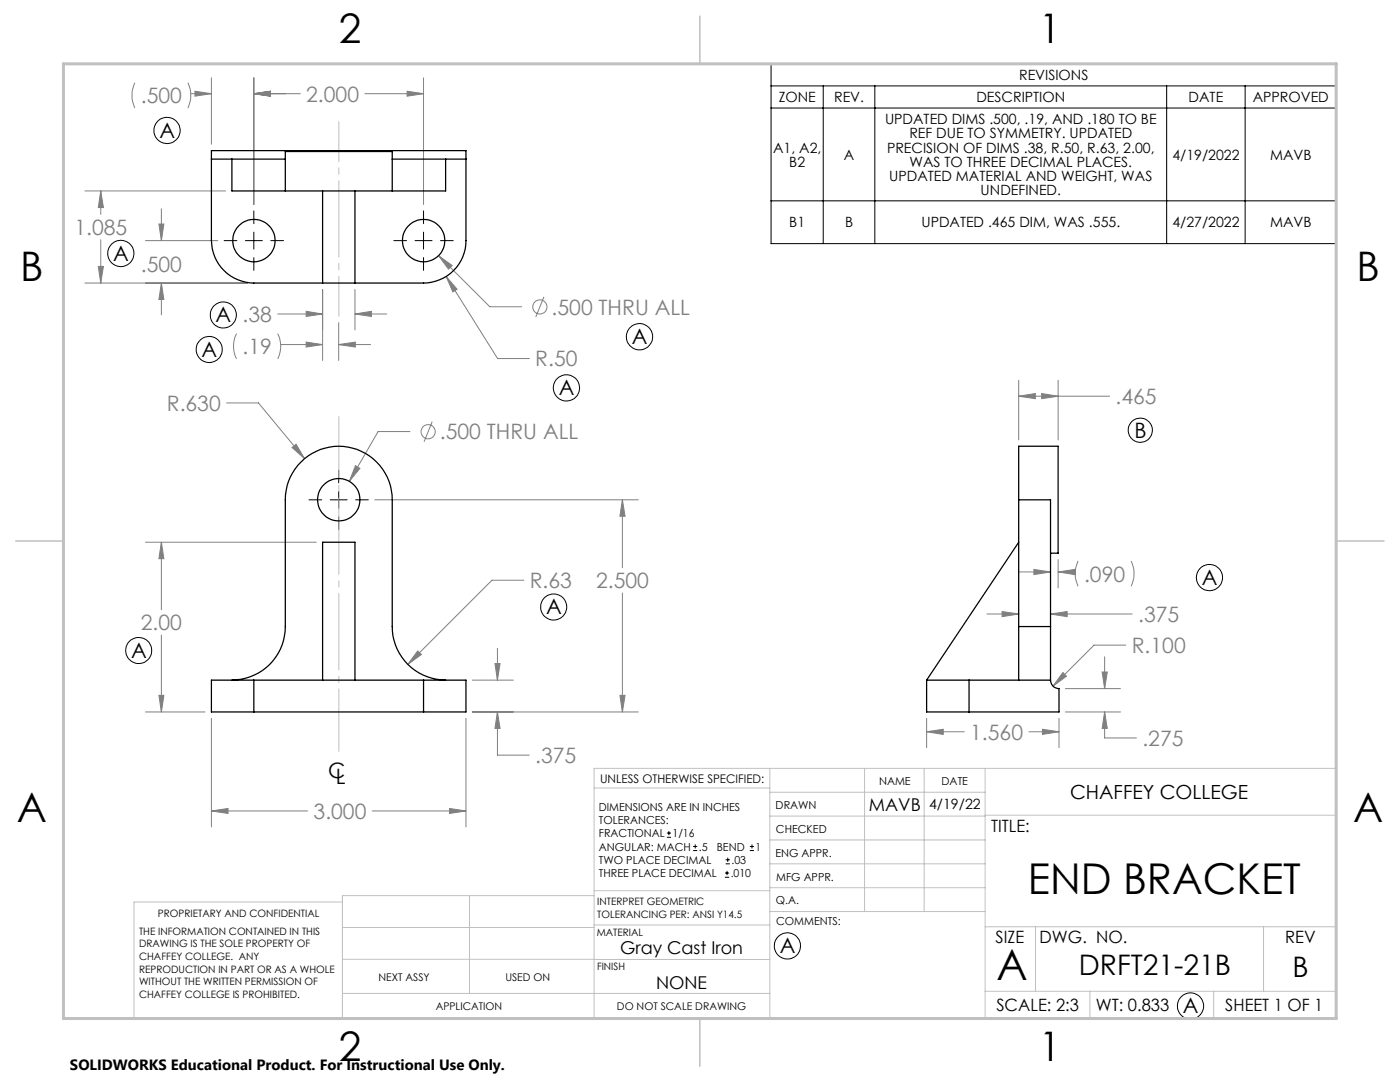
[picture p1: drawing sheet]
<svg xmlns="http://www.w3.org/2000/svg" width="279mm" height="216mm" viewBox="0 0 279 216" stroke-linecap="round" stroke-linejoin="round" font-family="sans-serif">
<g fill="none" stroke="#808080" stroke-width=".2">
<path d="M26.9 16.5a5.9 5.9 0 0 0 0 5.1M37.5 16.5a5.9 5.9 0 0 1 0 5.1M38.1 18.7h4.1M38.9 18.2l3.3 .5-3.3 .5zM42.2 15.5v13.3M50.7 18.7l3.3-.5v1zM50.7 15.5v25.3M50.7 18.7h9.2M72.8 18.7h11.7M81.2 18.2l3.3 .5-3.3 .5zM84.5 15.5v25.3M16.9 38.1h28.1"/>
<path d="M20.1 38.1l.5 3.3h-1zM20.1 38.1v4.7M16.9 56.5h32.5M19.6 53.2h1l-.5 3.3zM20.1 47.8v8.7M29 48h14.5M31.7 44.7h1l-.5 3.3zM32.2 56.5l.5 3.3h-1zM32.2 41.7v6.3M32.2 56.5v6.3M64.4 57.7v14.2M70.8 57.7v8.1"/>
<path d="M87.5 51l2.7 2-.7 .7zM87.5 51l10.3 10.2h6.3M89 55.2l2.2 2.5-.8 .5zM89 55.2l10.3 16.3h6.4M108.5 59.2l-1.6 4.1M47.2 66.6a5.6 5.6 0 0 0 0 5M55.4 66.6a5.6 5.6 0 0 1 0 5M55.4 62.7h9M56 68.8h8.4M61.1 68.3l3.3 .5-3.3 .5zM61.1 62.1l3.3 .6-3.3 .4zM67.6 64.4v7.5"/>
<path d="M67.6 68.8h6.3M67.6 68.8l3.3-.5v1zM70.8 62.7l3.3-.6v1zM70.8 62.7h6.4M203.3 79.1l3.3-.6v1.1zM203.3 75.9v11.9M203.3 79.1h18.1M207.9 78.5l3.3 .6-3.3 .5zM211.2 75.9v11.9M45.2 80.4h6.4l9.2 11.1M58.3 89.3l.8-.6 1.7 2.8zM70.9 92.9l.9 .6-2.1 2.6z"/>
<path d="M74.8 99.7h52.6M81.8 86.1h-6.3l-5.8 10M86.3 84.1l-1.7 4.1M124.2 99.7l.5 3.3h-1zM124.2 99.7v13.6M29 108.2h34.1M32.2 108.2l.5 3.3h-1zM32.2 108.2v13.5M104.5 115.8h-6.3l-16.8 16.8M124.2 118.3v23.8M203.3 114.1h6.4M206.3 113.6l3.4 .5-3.4 .6z"/>
<path d="M211.2 114.1l3.3-.5v1.1zM211.2 111.7v5.6M211.2 114.1h3.4M215.2 111.9a5.9 5.9 0 0 0 0 5.1M225.7 111.9a5.9 5.9 0 0 1 0 5.1M31.7 138.7h1l-.5 3.4zM32.2 126.7v15.4M83.4 129.9l.7 .7-2.7 2zM94.3 135.7h8.1M98.8 132.4h1l-.5 3.3zM99.3 129.4v6.3M123.7 138.7h1l-.5 3.4z"/>
<path d="M197 122.5h6.3M200 122l3.3 .5-3.3 .5zM209.7 122.5l3.3-.5v1zM209.7 122.5h16.3M212.1 134.2l.7 .7-2.7 2zM212.6 137.4h11M220 134.1h1l-.5 3.3zM220.5 131.1v6.3M224.7 128.7h-6.4l-8.2 8.2M29 142.1h11.9M42.2 143.3v21.7M93 143.3v21.7"/>
<path d="M94.3 142.1h33.1M99.3 142.1l.5 3.2h-1zM99.3 142.1v8.6h6.3M184.9 146l3.3-.5v1zM184.9 143.3v5.9M184.9 146h7.5M205.4 146h5.9M208 145.5l3.3 .5-3.3 .5zM211.3 143.3v5.9M212.6 142.1h11M220.5 142.1l.5 3.2h-1zM220.5 142.1v5.1h6.3"/>
<path d="M42.2 161.8l3.3-.5v1zM42.2 161.8h19.2M74.3 161.8h18.7M89.7 161.3l3.3 .5-3.3 .5z"/>
<circle cx="107.7" cy="61.3" r="1.41"/>
<circle cx="85.4" cy="86.1" r="1.42"/>
</g>
<g fill="none" stroke="#000" stroke-width=".2">
<path d="M153.9 12.7h112.8v35.9h-112.8zM153.9 17.1h112.8M164.3 17.1v31.5M174.6 17.1v31.5M232.8 17.1v31.5M248.5 17.1v31.5M153.9 21.6h112.8M44.7 48h2.6M49 48h3.4M50.7 42.1v2.5M50.7 46.3v3.4M50.7 51.4v2.5"/>
<path d="M54 48h2.6M78.6 48h2.5M82.8 48h3.4M84.5 42.1v2.5M84.5 46.3v3.4M84.5 51.4v2.5M87.9 48h2.6M153.9 40.1h112.8M61.7 99.7h2.5M65.9 99.7h3.4M67.6 93.8v2.5M67.6 98v3.4"/>
<path d="M71 99.7h2.5M67.6 103.1v2.6M133.1 167.1h.8M133.1 166.2h.8M133.5 165.8v.9M138.3 169.7h.8M138.3 168.9h.8M138.7 168.5v.8M144.7 175h.8M144.7 174.2h.8M144.8 172.4h.9M144.8 171.6h.9"/>
<path d="M145.1 173.8v.8M145.2 171.1v.9M149.6 169.7h.9M149.6 168.9h.9M150.1 168.5v.8"/>
<circle cx="33.3" cy="26" r="2.62"/>
<circle cx="24.1" cy="50.6" r="2.62"/>
<circle cx="41.7" cy="69.7" r="2.61"/>
<circle cx="44.6" cy="62.9" r="2.61"/>
<circle cx="113" cy="77.4" r="2.61"/>
<circle cx="127.6" cy="67.2" r="2.61"/>
<circle cx="227.6" cy="85.9" r="2.42"/>
<circle cx="241.4" cy="115.3" r="2.62"/>
<circle cx="27.7" cy="129.8" r="2.6"/>
<circle cx="110.5" cy="121.1" r="2.6"/>
<circle cx="157.1" cy="188.8" r="2.62"/>
<circle cx="237.6" cy="200.7" r="2.62"/>
</g>
<path d="M67.6 24.3v38.8" fill="none" stroke="#c0c0c0" stroke-width=".2" stroke-dasharray="15.2 1.3 1.3 1.3" stroke-dashoffset="7.2"/>
<path d="M67.6 83.1v66.8" fill="none" stroke="#c0c0c0" stroke-width=".2" stroke-dasharray="15.2 1.3 1.3 1.3" stroke-dashoffset="2.8"/>
<g fill="none" stroke="#c0c0c0" stroke-width=".2">
<path d="M118.6 157.2h35M153.6 153.3v49.9M153.6 158.1h43M172.5 153.3v28.6M184.4 153.3v28.6M196.6 153.3v49.9M68.3 180h-41.6v23.2h240v-49.9h-148.1v49.9M93.7 178.7v19.5M118.6 178.7h-50.3v24.5M118.6 177.7h35M153.6 162.8h43M153.6 177.1h43"/>
<path d="M153.6 167.6h43M153.6 172.4h43M196.6 162.7h70.1M68.3 198.2h85.3M68.3 191.4l85.3 .1M68.3 185.1h50.3M118.6 184.6h35M153.6 181.9h43M196.6 184.9h70.1M196.6 197.8h70.1M206.7 184.9v12.9M217.5 197.8v5.4"/>
<path d="M242.2 197.8v5.4M252.2 184.9v12.9"/>
</g>
<path d="M139.7 3.2v9.5M3.1 107.9h9.6M266.7 107.9h9.5M139.7 203.2v9.6" fill="none" stroke="#c0c0c0" stroke-width=".3"/>
<path d="M12.7 12.7h254v190.5h-254z" fill="none" stroke="#c0c0c0" stroke-width=".6"/>
<g fill="#808080">
<path d="M61.1 68.3l3.3 .5-3.3 .5zM67.6 68.8l3.3-.5v1z"/>
<path d="M50.7 18.7l3.3-.5v1zM81.2 18.2l3.3 .5-3.3 .5zM50.7 18.7l3.3-.5v1zM38.9 18.2l3.3 .5-3.3 .5zM89 55.2l1.4 3 .8-.5zM87.5 51l2 2.7 .7-.7zM61.1 62.1l3.3 .6-3.3 .4zM70.8 62.7l3.3-.6v1zM31.7 44.7h1l-.5 3.3zM32.2 56.5l.5 3.3h-1zM20.1 38.1l.5 3.3h-1zM19.6 53.2h1l-.5 3.3zM124.2 99.7l.5 3.3h-1zM123.7 138.7h1l-.5 3.4zM58.3 89.3l2.5 2.2-1.7-2.8zM70.9 92.9l-1.2 3.2 2.1-2.6zM83.4 129.9l-2 2.7 2.7-2zM32.2 108.2l.5 3.3h-1zM31.7 138.7h1l-.5 3.4zM89.7 161.3l3.3 .5-3.3 .5zM42.2 161.8l3.3-.5v1zM98.8 132.4h1l-.5 3.3zM99.3 142.1l.5 3.2h-1zM203.3 79.1l3.3-.6v1.1zM207.9 78.5l3.3 .6-3.3 .5zM206.3 113.6l3.4 .5-3.4 .6zM211.2 114.1l3.3-.5v1.1zM209.7 122.5l3.3-.5v1zM200 122l3.3 .5-3.3 .5zM212.1 134.2l-2 2.7 2.7-2zM220.5 142.1l.5 3.2h-1zM220 134.1h1l-.5 3.3zM184.9 146l3.3-.5v1zM208 145.5l3.3 .5-3.3 .5z"/>
</g>
<g fill="none" stroke="#000" stroke-width=".25">
<path d="M42.2 31.8v16.2a8.6 8.6 0 0 0 8.5 8.5h33.8a8.5 8.5 0 0 0 8.5-8.5v-16.2M42.2 31.8v-1.7h50.8v1.7M42.2 31.8h4.1M46.3 31.8h10.6M46.3 31.8v6.3h10.6M56.9 38.1h21.4M56.9 38.1v-7.9h21.4v7.9M64.4 38.1v18.4M70.8 38.1v18.4M78.3 31.8h10.6M88.9 31.8v6.3h-10.6M88.9 31.8h4.1"/>
<path d="M203.3 99.7v-10.7h7.9v21.4h-1.5M203.3 99.7h6.4v25.3M203.3 99.7v25.3M203.3 108.2l-18.4 27.5M46.3 135.7a10.7 10.7 0 0 0 10.6-10.7v-25.3a10.7 10.7 0 0 1 10.7-10.7 10.7 10.7 0 0 1 10.7 10.7v25.3a10.7 10.7 0 0 0 10.6 10.7M50.7 135.7h-8.5v6.4h8.5M50.7 135.7v6.4M50.7 135.7h33.8M64.4 135.7v-27.5h6.4v27.5M84.5 135.7h8.5v6.4h-8.5M84.5 135.7v6.4M184.9 135.7h8.5"/>
<path d="M184.9 135.7v6.4h8.5M193.4 135.7h16.3M193.4 135.7v6.4M203.3 125v10.7M203.3 125h6.4M209.7 135.7a1.69 1.69 0 0 0 1.6 1.7v4.7h-17.9M209.7 125v10.7M50.7 142.1h33.8"/>
<circle cx="50.7" cy="48" r="4.2"/>
<circle cx="84.5" cy="48" r="4.2"/>
<circle cx="67.6" cy="99.7" r="4.2"/>
</g>
<g font-size="8.5">
<text x="205.1" y="178.4">END BRACKET</text>
<text x="198.9" y="195.5">A</text>
</g>
<g font-size="8.1">
<text x="67.6" y="8.5">2</text>
<text x="207.3" y="8.5">1</text>
<text x="4" y="56.2">B</text>
<text x="270.7" y="56.2">B</text>
<text x="3.3" y="164.1">A</text>
<text x="270" y="164.1">A</text>
<text x="67.6" y="211.7">2</text>
<text x="207.3" y="211.7">1</text>
</g>
<g font-size="5.6">
<text x="215.3" y="194.6">DRFT21-21B</text>
<text x="258" y="195">B</text>
</g>
<g font-size="4.2" fill="#808080">
<text x="28.1" y="20.6">.500</text>
<text x="61.1" y="20.3">2.000</text>
<text x="14.9" y="46.9">1.085</text>
<text x="28.1" y="54.3">.500</text>
<text x="110.1" y="62.8">.500 THRU ALL</text>
<text x="48.4" y="70.7">.19</text>
<text x="106.8" y="73.1">R.50</text>
<text x="33.3" y="82">R.630</text>
<text x="222.6" y="80.6">.465</text>
<text x="87.8" y="87.7">.500 THRU ALL</text>
<text x="105.7" y="117.4">R.63</text>
<text x="119" y="117.4">2.500</text>
<text x="216.4" y="116">.090</text>
<text x="28.1" y="125.8">2.00</text>
<text x="227.1" y="124.1">.375</text>
<text x="225.9" y="130.3">R.100</text>
<text x="193.6" y="147.6">1.560</text>
<text x="228" y="148.8">.275</text>
<text x="106.8" y="152.3">.375</text>
<text x="62.6" y="163.4">3.000</text>
</g>
<g font-size="4.2">
<text x="31.8" y="27.5">A</text>
<text x="22.6" y="52">A</text>
<text x="43" y="64.3">A .38</text>
<text x="40.2" y="71.2">A</text>
<text x="126.1" y="68.7">A</text>
<text x="111.5" y="78.9">A</text>
<text x="226.4" y="87.3">B</text>
<text x="239.8" y="116.7">A</text>
<text x="109" y="122.6">A</text>
<text x="26.2" y="131.3">A</text>
<text x="65.5" y="155.2">C</text>
<text x="67" y="156.4">L</text>
<text x="155.6" y="190.3">A</text>
<text x="236" y="202.2">A</text>
</g>
<text font-size="3.9" x="213.6" y="159.4">CHAFFEY COLLEGE</text>
<g font-size="3.5">
<text x="173.4" y="161.9">MAVB</text>
<text x="123.7" y="190.4">Gray Cast Iron</text>
<text x="130.9" y="197.3">NONE</text>
</g>
<g font-size="3.4">
<text x="197.8" y="166">TITLE:</text>
<text x="198.7" y="188.1">SIZE</text>
<text x="207.5" y="188.1">DWG. NO.</text>
<text x="256.5" y="188.2">REV</text>
<text x="198.8" y="201.7">SCALE: 2:3</text>
<text x="218.7" y="201.7">WT: 0.833</text>
<text x="244.5" y="201.7">SHEET 1 OF 1</text>
</g>
<text font-size="3" x="14" y="213.5">SOLIDWORKS Educational Product. For Instructional Use Only.</text>
<g font-size="2.8">
<text x="203.4" y="16">REVISIONS</text>
<text x="155.4" y="20.4">ZONE</text>
<text x="166.5" y="20.4">REV.</text>
<text x="194.9" y="20.4">DESCRIPTION</text>
<text x="237.2" y="20.4">DATE</text>
<text x="250" y="20.4">APPROVED</text>
<text x="176.6" y="24.8">UPDATED DIMS .500, .19, AND .180 TO BE</text>
<text x="181.5" y="27.6">REF DUE TO SYMMETRY. UPDATED</text>
<text x="154.3" y="30.4">A1, A2,</text>
<text x="157.5" y="33.3">B2</text>
<text x="168.4" y="31.9">A</text>
<text x="177" y="30.4">PRECISION OF DIMS .38, R.50, R.63, 2.00,</text>
<text x="181.5" y="33.3">WAS TO THREE DECIMAL PLACES.</text>
<text x="234" y="31.9">4/19/2022</text>
<text x="253.5" y="31.9">MAVB</text>
<text x="177.5" y="36.1">UPDATED MATERIAL AND WEIGHT, WAS</text>
<text x="195.7" y="38.9">UNDEFINED.</text>
<text x="157.5" y="45.4">B1</text>
<text x="168.7" y="45.4">B</text>
<text x="183.9" y="45.4">UPDATED .465 DIM, WAS .555.</text>
<text x="234" y="45.4">4/27/2022</text>
<text x="253.5" y="45.4">MAVB</text>
<text x="185.4" y="161.5">4/19/22</text>
</g>
<text font-size="2.4" x="119.8" y="156.2">UNLESS OTHERWISE SPECIFIED:</text>
<g font-size="2.2">
<text x="119.5" y="161.8">DIMENSIONS ARE IN INCHES</text>
<text x="154.8" y="161.4">DRAWN</text>
<text x="175.4" y="156.6">NAME</text>
<text x="187.9" y="156.7">DATE</text>
<text x="119.5" y="164.4">TOLERANCES:</text>
<text x="119.5" y="167.1">FRACTIONAL</text>
<text x="134.2" y="167.1">1/16</text>
<text x="154.9" y="166.3">CHECKED</text>
<text x="119.5" y="172.4">TWO PLACE DECIMAL</text>
<text x="119.5" y="169.7">ANGULAR: MACH</text>
<text x="139.5" y="169.7">.5</text>
<text x="143" y="169.7">BEND</text>
<text x="146" y="172.4">.03</text>
<text x="150.8" y="169.7">1</text>
<text x="154.8" y="170.9">ENG APPR.</text>
<text x="119.5" y="175">THREE PLACE DECIMAL</text>
<text x="145.8" y="175">.010</text>
<text x="154.9" y="175.7">MFG APPR.</text>
<text x="154.9" y="180.4">Q.A.</text>
<text x="154.9" y="184.6">COMMENTS:</text>
</g>
<g font-size="2.1">
<text x="75.5" y="195.7">NEXT ASSY</text>
<text x="100.9" y="195.7">USED ON</text>
<text x="86.9" y="201.5">APPLICATION</text>
<text x="123.1" y="201.6">DO NOT SCALE DRAWING</text>
</g>
<g font-size="2">
<text x="31.5" y="182.9">PROPRIETARY AND CONFIDENTIAL</text>
<text x="119.2" y="180.6">INTERPRET GEOMETRIC</text>
<text x="119.2" y="183.1">TOLERANCING PER: ANSI Y14.5</text>
<text x="27.8" y="186.5">THE INFORMATION CONTAINED IN THIS</text>
<text x="27.8" y="189">DRAWING IS THE SOLE PROPERTY OF</text>
<text x="27.8" y="191.6">CHAFFEY COLLEGE. ANY</text>
<text x="119.1" y="186.7">MATERIAL</text>
<text x="27.8" y="194.1">REPRODUCTION IN PART OR AS A WHOLE</text>
<text x="27.8" y="196.6">WITHOUT THE WRITTEN PERMISSION OF</text>
<text x="119.1" y="193.5">FINISH</text>
<text x="27.8" y="199.1">CHAFFEY COLLEGE IS PROHIBITED.</text>
</g>
</svg>
